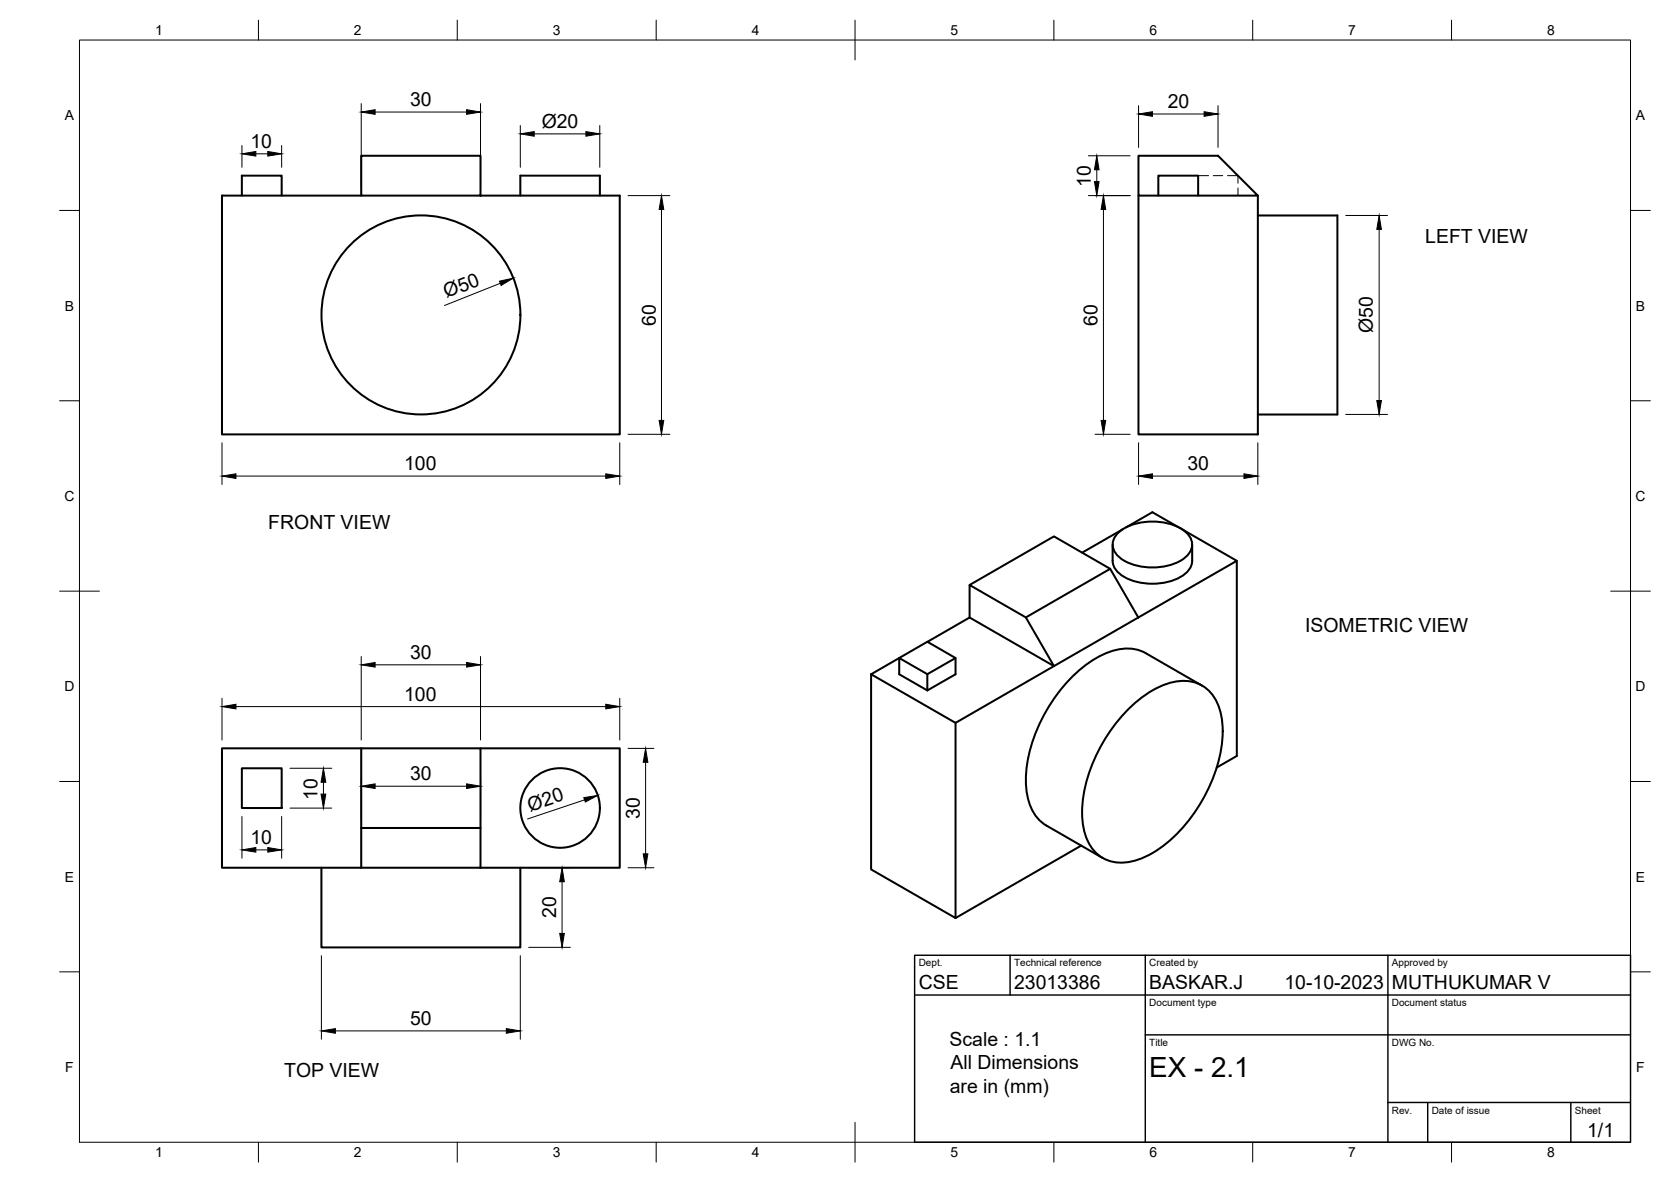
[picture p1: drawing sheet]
<svg xmlns="http://www.w3.org/2000/svg" width="420mm" height="297mm" viewBox="0 0 420 297" stroke-linecap="round" stroke-linejoin="round" font-family="sans-serif">
<!-- layer: Visible -->
<g fill="none" stroke="#000" stroke-width=".51">
<path d="M90.8 39.1h30v10.1h-30zM286.3 39.1h20l10 10.1h-30zM60.8 49.2v-5.1h10v5.1M90.8 49.2h-35v60h100v-60h-35M130.8 49.2v-5.1h20v5.1M286.3 49.2v60h30v-60M291.3 49.2v-5.1h10v5.1M316.3 54.2h20v50h-20M279.8 136.8v4.1a5.4 5.4 0 0 0 3.8 4.6 15.4 15.4 0 0 0 14.1-1.1 4.7 4.7 0 0 0 2.1-3.5v-4.1M280.9 134.1a14 14 0 0 1 12.6-2.6 8.4 8.4 0 0 1 6 4.1 4 4 0 0 1-1.7 4.7 15 15 0 0 1-16.1 0 3.9 3.9 0 0 1-.8-6.2zM282.3 133l-10.2 5.9M283.1 132.5l6.7-3.8 6.6 3.8"/>
<path d="M297.3 133l13.7 7.9-24.8 14.3M243.8 155.2l21.2 12.2-24.7 14.3-21.3-12.3M243.8 155.2l-10.6 6.1M257.9 155.2l21.2-12.3 7.1 12.3-21.2 12.2zM257.9 155.2l-14.1-8.2v8.2M279.1 142.9l-14.1-8.1-21.2 12.2M311 140.9v49.1l-5.1 2.9M219 169.4l14.2-8.1 7.1 4.1v4l-7.1 4.1-7.1-4.1v-4l7.1 4v4.1M219 169.4v49.1l21.3 12.2M240.3 165.4l-7.1 4M283.9 178a22.8 22.8 0 0 1 12.4-6.8 9.3 9.3 0 0 1 10.4 7.2 28.5 28.5 0 0 1-2.2 18.3 38.2 38.2 0 0 1-14.7 17.7 12.8 12.8 0 0 1-12 1.5 11.3 11.3 0 0 1-5.6-9.8 36.6 36.6 0 0 1 7.8-23.6zM302.2 172.3l-14.1-8.2a11.7 11.7 0 0 0-11 .5 37 37 0 0 0-16.9 20 26.1 26.1 0 0 0-1.2 17.7 9.9 9.9 0 0 0 4.1 5.2l14.2 8.1"/>
<path d="M60.8 193.1h10v10h-10zM90.8 188.1h-35v30h35M120.8 188.1h35v30h-35M240.3 181.7v49M80.8 218.1v20h50v-20M90.8 208.1h30v10h-30zM90.8 208.1v-20h30v20M271.9 212.5l-31.6 18.2"/>
<circle cx="105.8" cy="79.1" r="25"/>
<circle cx="140.8" cy="203" r="10"/>
</g>
<!-- layer: Hidden -->
<path d="M301.3 44.1h2.6M305.1 44.1h2.3M308.7 44.1h2.6v1.9M311.3 47.3v1.9" fill="none" stroke="#000" stroke-width=".25"/>
<!-- layer: BORDER -->
<g fill="none" stroke="#000" stroke-width=".25">
<path d="M20 10.1h390v276.9h-390zM65 5.1v5M115 5.1v5M165 5.1v5M215 5.1v10M265 5.1v5M315 5.1v5M365 5.1v5M15 52.9h5M410 52.9h5M15 100.7h5M410 100.7h5"/>
<path d="M15 148.6h10M405 148.6h10M15 196.4h5M410 196.4h5M15 244.2h5M410 244.2h5M65 287v5M115 287v5M165 287v5M215 282.1v9.9M265 287v5M315 287v5"/>
<path d="M365 287v5"/>
</g>
<!-- layer: TITLEBLOCK -->
<path d="M230 240.1h180v46.9h-180zM230 250h180M254 240.1v9.9M288 240.1v46.9M349 240.1v46.9M288 260.1h122M349 277.1h61M359 277.1v9.9M395 277.1v9.9" fill="none" stroke="#000" stroke-width=".36"/>
<!-- layer: FD_Dimensions -->
<g fill="none" stroke="#000" stroke-width=".25">
<path d="M60.8 36.6v5.4M64.3 38.7h3M70.8 36.6v5.4M90.8 26v21.1M94.3 28.2h23M120.8 26v21.1M130.8 31.5v10.5M134.3 33.6h13M150.8 31.5v10.5M273.7 39.1h10.5M286.3 26.6v10.4M289.8 28.6h13"/>
<path d="M306.3 26.6v10.4M157.9 49.2h10.5M166.3 52.6v53M273.7 49.2h10.5M275.8 42.7v2.9M277.5 52.6v53M338.4 54.2h10.5M346.8 57.6v43.1M125.8 71.2l-14 5.6M55.8 111.3v10.5M59.3 119.6h93M155.8 111.3v10.5"/>
<path d="M157.9 109.1h10.5M275.3 109.1h8.9M286.3 111.3v10.5M289.8 119.6h23M316.3 111.3v10.5M338.4 104.1h10.5M55.8 175.5v10.5M59.3 177.6h93M90.8 165v21M94.3 167.1h23M120.8 165v21M155.8 175.5v10.5"/>
<path d="M72.9 193.1h10.5M81.3 196.6v3M90.8 195.5v10.5M94.3 197.6h23M120.8 195.5v10.5M157.9 188.1h6.5M162.3 191.6v23M60.8 205.2v10.5M64.3 213.6h3M70.8 205.2v10.5M72.9 203.1h10.5M132.9 218.1h10.5"/>
<path d="M147 201l-14.3 4.8M157.9 218.1h6.5M132.9 238.1h10.5M141.3 221.6v13M80.8 240.2v21M84.3 259.1h43M130.8 240.2v21"/>
</g>
<g fill="#000" stroke="#000" stroke-width=".25">
<path d="M60.8 38.7l3.5-.6v1.1zM67.3 38.1l3.5 .6-3.5 .5zM90.8 28.2l3.5-.6v1.1zM117.3 27.6l3.5 .6-3.5 .5zM130.8 33.6l3.5-.5v1.1zM147.3 33.1l3.5 .5-3.5 .6zM286.3 28.6l3.5-.5v1.1zM302.8 28.1l3.5 .5-3.5 .6zM166.3 49.2l.6 3.4h-1.2zM275.8 39.1l.6 3.6h-1.2zM275.2 45.6h1.2l-.6 3.6zM277.5 49.2l.5 3.4h-1.1z"/>
<path d="M346.8 54.2l.5 3.4h-1.1zM125.6 70.7l3.5-.8-3.1 1.8zM55.8 119.6l3.5-.5v1.1zM152.3 119.1l3.5 .5-3.5 .6zM165.7 105.6h1.2l-.6 3.5zM276.9 105.6h1.1l-.5 3.5zM286.3 119.6l3.5-.5v1.1zM312.8 119.1l3.5 .5-3.5 .6zM346.2 100.7h1.1l-.5 3.4zM55.8 177.6l3.5-.6v1.1zM90.8 167.1l3.5-.6v1.1zM117.3 166.5l3.5 .6-3.5 .5z"/>
<path d="M152.3 177l3.5 .6-3.5 .5zM80.7 199.6h1.2l-.6 3.5zM81.3 193.1l.6 3.5h-1.2zM90.8 197.6l3.5-.6v1.1zM117.3 197l3.5 .6-3.5 .5zM162.3 188.1l.6 3.5h-1.2zM60.8 213.6l3.5-.6v1.2zM67.3 213l3.5 .6-3.5 .6zM146.8 200.5l3.5-.6-3.1 1.7zM161.7 214.6h1.2l-.6 3.5zM141.3 218.1l.6 3.5h-1.2zM140.7 234.6h1.2l-.6 3.5z"/>
<path d="M80.8 259.1l3.5-.6v1.2zM127.3 258.5l3.5 .6-3.5 .6z"/>
</g>
<text font-size="7" x="289" y="270.6">EX - 2.1</text>
<g font-size="4.9">
<text x="103.1" y="26.7">30</text>
<text x="293.6" y="27.2">20</text>
<text x="136.2" y="32.1">Ø20</text>
<text x="62.9" y="37.2">10</text>
<text x="274.3" y="47" transform="rotate(-90 274.3 47)">10</text>
<text x="358.4" y="61.2">LEFT VIEW</text>
<text x="112.3" y="74.9" transform="rotate(-22 112.3 74.9)">Ø50</text>
<text x="164.9" y="81.8" transform="rotate(-90 164.9 81.8)">60</text>
<text x="276" y="81.8" transform="rotate(-90 276 81.8)">60</text>
<text x="345.2" y="83.7" transform="rotate(-90 345.2 83.7)">Ø50</text>
<text x="101.6" y="118.2">100</text>
<text x="298.6" y="118.2">30</text>
<text x="67.5" y="133">FRONT VIEW</text>
<text x="328.1" y="158.9">ISOMETRIC VIEW</text>
<text x="103.1" y="165.6">30</text>
<text x="101.6" y="176.1">100</text>
<text x="103.1" y="196.1">30</text>
<text x="79.9" y="200.9" transform="rotate(-90 79.9 200.9)">10</text>
<text x="133.3" y="204" transform="rotate(-19 133.3 204)">Ø20</text>
<text x="160.9" y="205.8" transform="rotate(-90 160.9 205.8)">30</text>
<text x="62.9" y="212.1">10</text>
<text x="139.9" y="230.7" transform="rotate(-90 139.9 230.7)">20</text>
<text x="231" y="248.5">CSE</text>
<text x="255" y="248.5">23013386</text>
<text x="289" y="248.5">BASKAR.J</text>
<text x="323" y="248.5">10-10-2023</text>
<text x="350" y="248.5">MUTHUKUMAR V</text>
<text x="103.1" y="257.6">50</text>
<text x="238.8" y="262.9">Scale : 1.1</text>
<text x="239" y="268.7">All Dimensions</text>
<text x="71.5" y="270.6">TOP VIEW</text>
<text x="238.8" y="274.6">are in (mm)</text>
<text x="399.1" y="285.7">1/1</text>
</g>
<g font-size="3.5">
<text x="39" y="8.8">1</text>
<text x="89" y="8.8">2</text>
<text x="139" y="8.8">3</text>
<text x="189" y="8.8">4</text>
<text x="239" y="8.8">5</text>
<text x="289" y="8.8">6</text>
<text x="339" y="8.8">7</text>
<text x="389" y="8.8">8</text>
<text x="16.3" y="30.2">A</text>
<text x="411.3" y="30.2">A</text>
<text x="16.3" y="78">B</text>
<text x="411.3" y="78">B</text>
<text x="16.2" y="125.9">C</text>
<text x="411.2" y="125.9">C</text>
<text x="16.2" y="173.7">D</text>
<text x="411.2" y="173.7">D</text>
<text x="16.3" y="221.6">E</text>
<text x="411.3" y="221.6">E</text>
<text x="16.4" y="269.4">F</text>
<text x="411.4" y="269.4">F</text>
<text x="39" y="290.8">1</text>
<text x="89" y="290.8">2</text>
<text x="139" y="290.8">3</text>
<text x="189" y="290.8">4</text>
<text x="239" y="290.8">5</text>
<text x="289" y="290.8">6</text>
<text x="339" y="290.8">7</text>
<text x="389" y="290.8">8</text>
</g>
<g font-size="2.5">
<text x="231" y="242.9">Dept.</text>
<text x="255" y="242.9">Technical reference</text>
<text x="289" y="242.9">Created by</text>
<text x="350" y="242.9">Approved by</text>
<text x="289" y="252.8">Document type</text>
<text x="350" y="252.8">Document status</text>
<text x="289" y="262.9">Title</text>
<text x="350" y="262.9">DWG No.</text>
<text x="350" y="279.9">Rev.</text>
<text x="360" y="279.9">Date of issue</text>
<text x="396" y="279.9">Sheet</text>
</g>
</svg>
